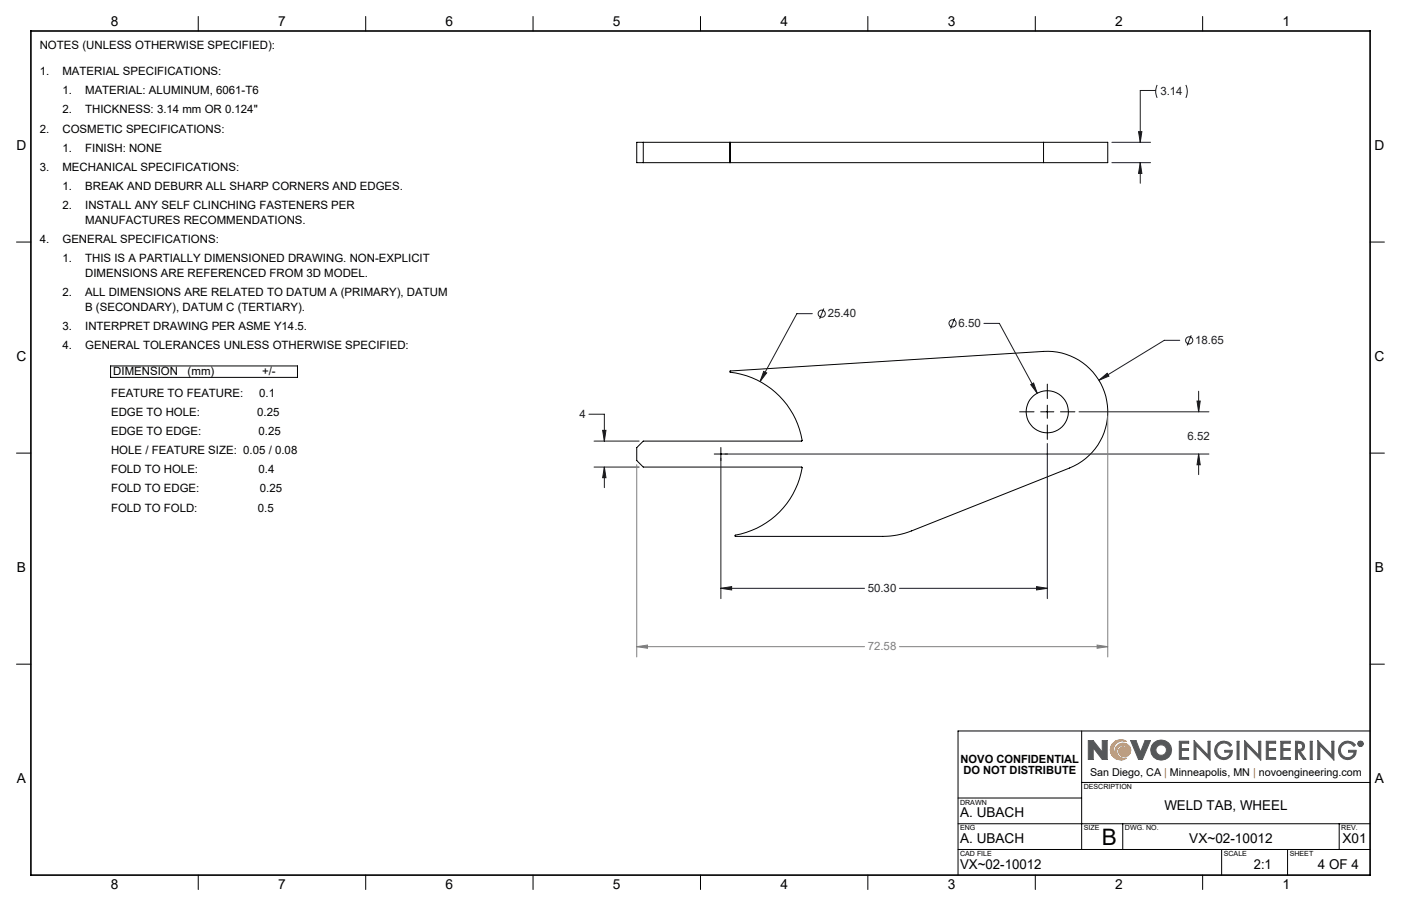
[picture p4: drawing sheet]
<svg xmlns="http://www.w3.org/2000/svg" width="432mm" height="279mm" viewBox="0 0 432 279" stroke-linecap="round" stroke-linejoin="round" font-family="sans-serif">
<g fill="none" stroke="#000" stroke-width=".31">
<path d="M61.1 5.1v4.5M112.7 5.1v4.5M164.3 5.1v4.5M215.9 5.1v4.5M267.5 5.1v4.5M319.1 5.1v4.5M370.7 5.1v4.5M198.3 43.9v6.3M224.9 50.2h.2M224.9 43.9h.2M224.9 43.9h-28.6v6.3h28.6M224.9 43.9v6.3"/>
<path d="M225.1 43.9v6.3M225.1 50.2h96.5M225.1 43.9h96.5M321.6 43.9h19.8v6.3h-19.8M321.6 43.9v6.3M5.1 74.6h4.4M422.3 74.6h4.4M5.1 139.7h4.4M196.3 138l2-2h48.9a25.4 25.4 0 0 0-22.3-21.3l.1-.3 96.6-6a18.6 18.6 0 0 1 19.4 14.5 18.6 18.6 0 0 1-11.3 21.4l-48.7 19.4a24.1 24.1 0 0 1-8.9 1.7h-45.5l-.1-.2a25.2 25.2 0 0 0 20.6-21.2h-48.8l-2-2zM422.3 139.7h4.4M5.1 204.8h4.4M422.3 204.8h4.4"/>
<path d="M333.4 225.4v36.6M422.3 225.4h-127v44.5M295.3 254h127M295.3 246.1h38.1M333.4 241.3h88.9M346 254v8M412.7 254v8M61.1 269.9v4.4M112.7 269.9v4.4M164.3 269.9v4.4M215.9 269.9v4.4M267.5 269.9v4.4"/>
<path d="M295.3 262h127M319.1 269.9v4.4M370.7 269.9v4.4M376.5 262v7.9M396.8 262v7.9"/>
<circle cx="322.8" cy="127" r="6.5"/>
</g>
<path d="M342.7 229.6a3.1 3.1 0 0 1 4.5-.9 2.82 2.82 0 0 0-3.9 1.7 2.82 2.82 0 0 0 2.3 3.6 2.45 2.45 0 0 1-1.1-4.2 2.45 2.45 0 0 1 4 1.5 1.88 1.88 0 0 1-1.9 2.1 1.88 1.88 0 0 1-1.8-2.2l.6-.7a1.82 1.82 0 0 1 2.4 1.5 1.89 1.89 0 0 0-2.6-2 1.89 1.89 0 0 0-.3 3.3l1.5 .6 .8-.1a3.2 3.2 0 0 1-4-.2 3.2 3.2 0 0 1-.5-4z" fill="none" stroke="#f78d2a" stroke-width=".31"/>
<g fill="none" stroke="#555759" stroke-width=".31">
<path d="M336.9 230.6v3.6h-1.5v-5.8h1.5l2.8 3.6M336.9 230.6h.1M337 230.6l2.7 3.6h1.5v-5.8h-1.5v3.6M339.7 232h.1M348.5 228.4h1.6l1.4 3.6 1.4-3.6h1.7l-2.5 5.8h-1.2zM363.5 228.6h2.9v.6h-2.3v1.7h2.2v.5h-2.2v2.2h2.3v.6h-2.9zM368 228.4l4.3 4.5v-4.3h.7v5.8l-4.4-4.5v4.3h-.6zM375.4 229.2a2.89 2.89 0 0 1 4.2 .5l-.5 .5a2.26 2.26 0 0 0-3.2-.7 2.26 2.26 0 0 0-.5 3.2 2.26 2.26 0 0 0 3.3 .4l.5-1.1h-1.7v-.6h2.3a2.78 2.78 0 0 1-4 2.5 2.78 2.78 0 0 1-.4-4.7zM381.3 228.6h.6v5.6h-.6zM383.6 228.4l4.3 4.5v-4.3h.7v5.8l-4.4-4.5v4.3h-.6zM390.3 228.6h2.9v.6h-2.3v1.7h2.2v.5h-2.2v2.2h2.3v.6h-2.9zM394.8 228.6h2.9v.6h-2.3v1.7h2.2v.5h-2.2v2.2h2.3v.6h-2.9z"/>
<path d="M399.3 228.6a2.74 2.74 0 0 1 2.6 .8l.2 .8-.3 .9-1.1 .6 1.8 2.5h-.8l-1.7-2.5h-.1v2.5h-.6zM399.9 229.2l1.1 .1a1.02 1.02 0 0 1 0 1.7l-1.1 .2zM403.8 228.6h.6v5.6h-.6zM406.2 228.4l4.3 4.5v-4.3h.6v5.8l-4.3-4.5v4.3h-.6zM413.6 229.2a2.89 2.89 0 0 1 4.2 .5l-.5 .5a2.25 2.25 0 0 0-3.3-.7 2.25 2.25 0 0 0-.2 3.4 2.25 2.25 0 0 0 3.4-.3l.1-.6h-1.6v-.6h2.3a2.79 2.79 0 0 1-4 2.5 2.79 2.79 0 0 1-.4-4.7zM419 228.9l.6 .1-.1 .4 .2 .4-.4-.4-.3 .4zM419.2 229l.3 .2-.3 .1z"/>
<circle cx="357.9" cy="231.3" r="1.64"/>
<circle cx="357.9" cy="231.3" r="3.2"/>
<circle cx="419.3" cy="229.4" r=".85"/>
<circle cx="419.3" cy="229.4" r=".71"/>
</g>
<path d="M9.5 9.6h412.8v260.3h-412.8z" fill="none" stroke="#000" stroke-width=".5"/>
<path d="M343 229.1a3.2 3.2 0 0 1 4.2-.4 2.82 2.82 0 0 0-3.9 1.7 2.82 2.82 0 0 0 2.3 3.6 2.43 2.43 0 0 1-1.9-2.8 2.43 2.43 0 0 1 2.7-2 2.43 2.43 0 0 1 2.1 2.7 1.82 1.82 0 0 1-2.5 1.5 1.82 1.82 0 0 1-.9-2.7 1.73 1.73 0 0 1 2.7 1.3 1.9 1.9 0 0 0-2.6-2 1.9 1.9 0 0 0-.3 3.3l.8 .5h1.5a3.2 3.2 0 0 1-4.2-.4 3.2 3.2 0 0 1 0-4.3z" fill-rule="evenodd" fill="#f78d2a"/>
<path d="M335.4 228.4v5.8h1.5v-3.6l2.8 3.6h1.5v-5.8h-1.5v3.6l-2.8-3.6zM348.5 228.4l2.4 5.8h1.2l2.5-5.8h-1.7l-1.4 3.6-1.4-3.6zM355.6 229.1a3.1 3.1 0 0 0 .2 4.6 3.1 3.1 0 0 0 4.6-.6 3.1 3.1 0 0 0-1-4.5l-1.8-.4-1 .3zM356.2 231.3a1.65 1.65 0 0 1 3.3 0 1.65 1.65 0 0 1-3.3 0zM363.5 228.6v5.6h2.9v-.6h-2.3v-2.2h2.2v-.5h-2.2v-1.7h2.3v-.6zM368 228.4v5.8h.6v-4.3l4.4 4.5v-5.8h-.7v4.3zM375.2 229.3a2.79 2.79 0 0 0 .7 4.7 2.79 2.79 0 0 0 3.9-2.6h-2.3v.6h1.7a2.16 2.16 0 0 1-3 1.4 2.16 2.16 0 0 1-.9-3.2 2.22 2.22 0 0 1 3.8 0l.5-.5a2.92 2.92 0 0 0-4.4-.4zM381.3 228.6v5.6h.6v-5.6zM383.6 228.4v5.8h.6v-4.3l4.4 4.5v-5.8h-.7v4.3zM390.3 228.6v5.6h2.9v-.6h-2.3v-2.2h2.2v-.5h-2.2v-1.7h2.3v-.6zM394.8 228.6v5.6h2.9v-.6h-2.3v-2.2h2.2v-.5h-2.2v-1.7h2.3v-.6zM399.3 228.6v5.6h.6v-2.5l1.8 2.5h.8l-1.8-2.5 1.1-.6 .3-1.3a1.6 1.6 0 0 0-2.1-1.2zM399.9 229.2l1.3 .3 .3 .4-.3 1-1.3 .3zM403.8 228.6v5.6h.6v-5.6zM406.2 228.4v5.8h.6v-4.3l4.3 4.5v-5.8h-.6v4.3zM413.3 229.4a2.79 2.79 0 0 0 .9 4.6 2.79 2.79 0 0 0 3.8-2.6h-2.3v.6h1.6a2.18 2.18 0 0 1-3.2 1.3 2.18 2.18 0 0 1-.4-3.5 2.22 2.22 0 0 1 3.6 .4l.5-.5a2.89 2.89 0 0 0-4.5-.3zM419 228.9v.9h.2v-.4l.5 .4-.2-.4 .2-.4zM419.2 229l.3 .2-.3 .1zM418.5 229.4a.85 .85 0 0 0 1.7 0 .85 .85 0 0 0-1.7 0zM418.6 229.4a.71 .71 0 0 1 1.4 0 .71 .71 0 0 1-1.4 0z" fill-rule="evenodd" fill="#555759"/>
<g fill="none" stroke="#191924" stroke-width=".31">
<path d="M356.2 27.9h-4.8v16M356.7 26.2l-.5 1.5v.9l.5 1.6M365.5 26.2l.4 1.8-.4 2.2M342.7 50.2h11.9M342.7 43.9h11.9M350.9 40.6h1l-.5 3.3zM351.4 50.2l.5 3.3h-1zM351.4 50.2v6.3M250.4 96.7h-4.8l-11.4 21M253.9 95.1l-1.3 3.2M294.2 98.1l-1.2 3.2M303.2 99.7h4.8l11.7 21.6"/>
<path d="M235.4 114.5l.9 .5-2.1 2.7zM317.7 118.6l.9-.5 1.1 3.2zM338.7 117.3l2.5-2.2 .6 .9zM363.6 105h-4.8l-20.1 12.3M367.1 103.4l-1.2 3.1M181.5 127.7h4.8v8.3M183.1 136h13.9M185.7 132.7h1.1l-.5 3.3zM322.8 136.8v47.8M332.6 127h40M368.9 123.7h1l-.5 3.3zM369.4 120.7v6.3"/>
<path d="M183.1 144h13.9M186.3 144l.5 3.3h-1.1zM186.3 144v6.4M222.2 141.3v43.3M223.4 140h149.2M369.4 140l.5 3.3h-1zM369.4 140v6.4M222.2 181.4l3.3-.5v1zM222.2 181.4h44.3M277.2 181.4h45.6M319.5 180.9l3.3 .5-3.3 .5z"/>
<circle cx="253.2" cy="96.7" r="1.1"/>
<circle cx="293.6" cy="99.7" r="1.11"/>
<circle cx="366.5" cy="104.9" r="1.11"/>
</g>
<path d="M341.4 128.3v74.3M196.3 143.3v59.3M196.3 199.4l3.3-.5v1zM196.3 199.4h70.2M277.2 199.4h64.2M338.1 198.9l3.3 .5-3.3 .5z" fill="none" stroke="#808080" stroke-width=".31"/>
<path d="M34.1 112.9h57.6v3.5h-57.6zM322.8 118.5v4.4M222.2 138v4.1M314.3 127h4.4M320.7 127h4.1M322.8 125v4M322.8 131.1v4.4M326.8 127h4.5M220.1 140h4.1" fill="none" stroke="#000" stroke-width=".31"/>
<path d="M222.2 181.4l3.3-.5v1zM319.5 180.9l3.3 .5-3.3 .5zM369.4 140l.5 3.3h-1zM368.9 123.7h1l-.5 3.3zM235.4 114.5l-1.2 3.2 2.1-2.7zM317.7 118.6l2 2.7-1.1-3.2zM338.7 117.3l3.1-1.3-.6-.9zM185.7 132.7h1.1l-.5 3.3zM186.3 144l.5 3.3h-1.1zM351.4 50.2l.5 3.3h-1zM350.9 40.6h1l-.5 3.3z" fill="#191924"/>
<path d="M338.1 198.9l3.3 .5-3.3 .5zM196.3 199.4l3.3-.5v1z" fill="#808080"/>
<text font-size="7" x="339.5" y="260.5">B</text>
<g font-size="4.2">
<text x="34.1" y="8.1">8</text>
<text x="85.7" y="8.1">7</text>
<text x="137.3" y="8.1">6</text>
<text x="188.9" y="8.1">5</text>
<text x="240.5" y="8.1">4</text>
<text x="292.1" y="8.1">3</text>
<text x="343.7" y="8.1">2</text>
<text x="395.3" y="8.1">1</text>
<text x="5.1" y="46.4">D</text>
<text x="423.7" y="46.4">D</text>
<text x="5.1" y="111.4">C</text>
<text x="423.7" y="111.4">C</text>
<text x="5.2" y="176.5">B</text>
<text x="423.8" y="176.5">B</text>
<text x="5.2" y="241.6">A</text>
<text x="423.8" y="241.6">A</text>
<text x="358.9" y="249.9">WELD TAB, WHEEL</text>
<text x="295.9" y="252">A. UBACH</text>
<text x="295.9" y="260">A. UBACH</text>
<text x="366.5" y="260">VX~02-10012</text>
<text x="413.8" y="260">X01</text>
<text x="295.9" y="267.9">VX~02-10012</text>
<text x="386.5" y="267.9">2:1</text>
<text x="406.2" y="267.9">4 OF 4</text>
<text x="34.1" y="274.2">8</text>
<text x="85.7" y="274.2">7</text>
<text x="137.3" y="274.2">6</text>
<text x="188.9" y="274.2">5</text>
<text x="240.5" y="274.2">4</text>
<text x="292.1" y="274.2">3</text>
<text x="343.7" y="274.2">2</text>
<text x="395.3" y="274.2">1</text>
</g>
<g font-size="3.5">
<text x="12.2" y="15.2">NOTES (UNLESS OTHERWISE SPECIFIED):</text>
<text x="12.2" y="23.2">1.</text>
<text x="19.2" y="23.2">MATERIAL SPECIFICATIONS:</text>
<text x="19.2" y="29.1">1.</text>
<text x="26.2" y="29.1">MATERIAL: ALUMINUM, 6061-T6</text>
<text x="19.2" y="35">2.</text>
<text x="26.2" y="35">THICKNESS: 3.14 mm OR 0.124&quot;</text>
<text x="12.2" y="40.9">2.</text>
<text x="19.2" y="40.9">COSMETIC SPECIFICATIONS:</text>
<text x="19.2" y="46.8">1.</text>
<text x="26.2" y="46.8">FINISH: NONE</text>
<text x="12.2" y="52.7">3.</text>
<text x="19.2" y="52.7">MECHANICAL SPECIFICATIONS:</text>
<text x="19.2" y="58.6">1.</text>
<text x="26.2" y="58.6">BREAK AND DEBURR ALL SHARP CORNERS AND EDGES.</text>
<text x="19.2" y="64.5">2.</text>
<text x="26.2" y="64.5">INSTALL ANY SELF CLINCHING FASTENERS PER</text>
<text x="26.2" y="69">MANUFACTURES RECOMMENDATIONS.</text>
<text x="12.2" y="75">4.</text>
<text x="19.2" y="75">GENERAL SPECIFICATIONS:</text>
<text x="19.2" y="80.9">1.</text>
<text x="26.2" y="80.9">THIS IS A PARTIALLY DIMENSIONED DRAWING. NON-EXPLICIT</text>
<text x="26.2" y="85.4">DIMENSIONS ARE REFERENCED FROM 3D MODEL.</text>
<text x="19.2" y="91.3">2.</text>
<text x="26.2" y="91.3">ALL DIMENSIONS ARE RELATED TO DATUM A (PRIMARY), DATUM</text>
<text x="26.2" y="95.8">B (SECONDARY), DATUM C (TERTIARY).</text>
<text x="19.2" y="101.7">3.</text>
<text x="26.2" y="101.7">INTERPRET DRAWING PER ASME Y14.5.</text>
<text x="19.2" y="107.6">4.</text>
<text x="26.2" y="107.6">GENERAL TOLERANCES UNLESS OTHERWISE SPECIFIED:</text>
<text x="34.9" y="115.6">DIMENSION</text>
<text x="57.8" y="115.6">(mm)</text>
<text x="80.8" y="115.6">+/-</text>
<text x="34.2" y="122.3">FEATURE TO FEATURE:</text>
<text x="79.9" y="122.3">0.1</text>
<text x="34.2" y="128.2">EDGE TO HOLE:</text>
<text x="79.3" y="128.2">0.25</text>
<text x="34.2" y="134.1">EDGE TO EDGE:</text>
<text x="79.7" y="134.1">0.25</text>
<text x="34.2" y="140">HOLE / FEATURE SIZE: 0.05 / 0.08</text>
<text x="34.2" y="145.9">FOLD TO HOLE:</text>
<text x="79.7" y="145.9">0.4</text>
<text x="34.2" y="151.8">FOLD TO EDGE:</text>
<text x="80.1" y="151.8">0.25</text>
<text x="34.2" y="157.8">FOLD TO FOLD:</text>
<text x="79.5" y="157.8">0.5</text>
<text x="296.1" y="235.2">NOVO CONFIDENTIAL</text>
<text x="296.9" y="238.7">DO NOT DISTRIBUTE</text>
</g>
<g font-size="3.5" fill="#191924">
<text x="357.7" y="29.4">3.14</text>
<text x="255.1" y="97.9">25.40</text>
<text x="295.4" y="100.9">6.50</text>
<text x="368.4" y="106.1">18.65</text>
<text x="178.6" y="128.9">4</text>
<text x="366" y="135.8">6.52</text>
<text x="267.4" y="182.6">50.30</text>
</g>
<text font-size="3.5" fill="#808080" x="267.4" y="200.6">72.58</text>
<text font-size="3.3" x="336" y="239.4">San Diego, CA | Minneapolis, MN | novoengineering.com</text>
<g font-size="2.2">
<text x="334" y="243.4">DESCRIPTION</text>
<text x="295.9" y="248.2">DRAWN</text>
<text x="295.9" y="256.1">ENG</text>
<text x="334" y="256.1">SIZE</text>
<text x="346.7" y="256.1">DWG. NO.</text>
<text x="413.4" y="256.1">REV.</text>
<text x="295.9" y="264">CAD FILE</text>
<text x="377.2" y="264">SCALE</text>
<text x="397.5" y="264">SHEET</text>
</g>
</svg>
